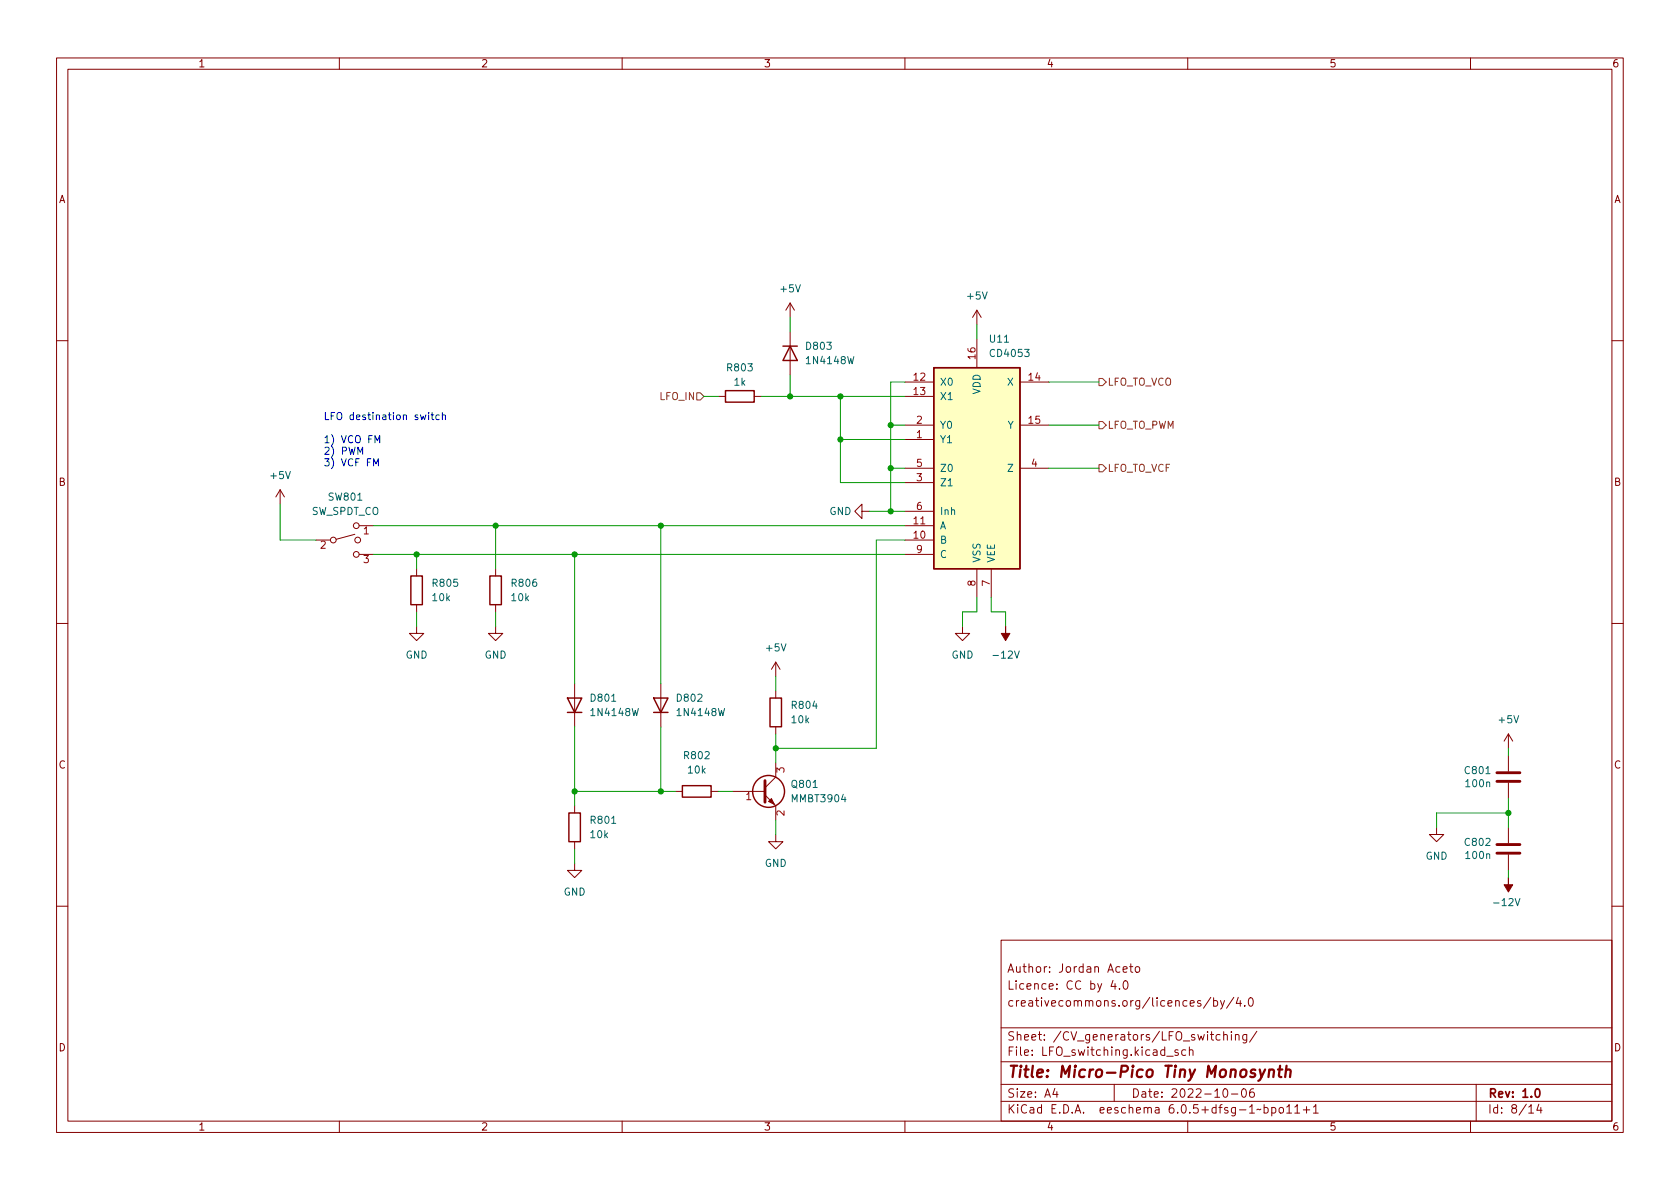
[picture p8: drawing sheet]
<svg xmlns="http://www.w3.org/2000/svg" width="297mm" height="210mm" viewBox="0 0 297 210" stroke-linecap="round" stroke-linejoin="round" font-family="sans-serif">
<g fill="none" stroke="#840000" stroke-width=".18">
<path d="M10 10.2h277v190.1h-277zM12 12.2h273v186.1h-273zM60 10.2v2M110 10.2v2M160 10.2v2M210 10.2v2M260 10.2v2M139.7 53.6v2.5M139.7 58.7v7.6M139.7 53.6l-.8 1.3M139.7 53.6l.8 1.3M172.7 54.9v2.5"/>
<path d="M172.7 59.9v5.1M172.7 54.9l-.7 1.2M172.7 54.9l.8 1.2M10 60.2h2M127 70.1h1.3M133.3 70.1h1.3M160 77.7h5.1M160 67.6h5.1M160 70.1h5.1M160 75.2h5.1M180.3 67.6h5.1M180.3 75.2h5.1"/>
<path d="M285 60.2h2M49.5 86.6l-.7 1.3M49.5 86.6v2.5M49.5 86.6l.8 1.3M55.9 95.5h2.5M62.7 94.5l-3.3 .9M63.5 93h2.5M63.5 98h2.5M152.4 90.4v-1.3l-1.3 1.3 1.3 1.3v-1.3h1.3M160 95.5h5.1M160 93h5.1M160 85.3h5.1"/>
<path d="M160 82.8h5.1M160 90.4h5.1M160 98h5.1M180.3 82.8h5.1M10 110.2h2M73.7 110.7v1.3h1.2l-1.2 1.3-1.3-1.3h1.3M73.7 100.6v1.2M73.7 106.9v1.3M87.6 110.7v1.3h1.3l-1.3 1.3-1.2-1.3h1.2M87.6 100.6v1.2M87.6 106.9v1.3M137.2 117.1l-.8 1.3"/>
<path d="M137.2 117.1v2.5M137.2 117.1l.7 1.3M170.2 110.7v1.3h1.2l-1.2 1.3-1.3-1.3h1.3M172.7 100.6v5.1M175.3 100.6v5.1M285 110.2h2M101.6 120.9v7.6M116.8 120.9v7.6M119.4 139.9h1.2M125.7 139.9h1.3M129.5 139.9h5.8M137.2 122.2v1.2"/>
<path d="M137.2 128.5v1.3M137.2 134.9v2.5l-1.9 1.9M266.7 129.8v2.5M266.7 133.6v2.8M266.7 138.4v2.8M266.7 129.8l-.8 1.3M266.7 129.8l.8 1.3M101.6 152.6v1.3h1.3l-1.3 1.3-1.3-1.3h1.3M101.6 142.5v1.3M101.6 148.8v1.3M135.3 140.6l1.9 1.9v2.5M137.2 147.6v1.2h1.2l-1.2 1.3-1.3-1.3h1.3"/>
<path d="M254 146.3v1.3h1.3l-1.3 1.2-1.3-1.2h1.3M266.7 146.3v2.8M266.7 151.1v2.8M10 160.2h2M177 166.3h108v32h-108zM196.8 173.4l-.4 1h1M197.1 173.9v1M197.9 174.8v.1M198.6 171.4l.7-.1-.1-.3-.4-.1-.2 .2v.8h.6M198.8 173.5l.1-.1a.81 .81 0 0 1 .6 .7 .81 .81 0 0 1-.3 .8h-.1a.81 .81 0 0 1-.6-.6 .81 .81 0 0 1 .3-.8zM199.7 170.9h.6M199.9 170.4v1.3l.4 .2"/>
<path d="M200.9 171l.3-.1 .3 .3v.4l-.3 .3h-.3l-.2-.3v-.4zM214.1 176.4l-1.3 1.9M214.6 177l.4-.1 .3 .3v.4l-.2 .3h-.5M214.6 176.4v1.5M215.8 176.9l.3 1M216.5 176.9l-.5 1.4-.2 .1M218.1 176.4l-1.2 1.9M218.9 176.4l-.3 1h.9M219.3 176.9v1M220.1 177.8v.1M220.9 176.6l.2-.2a.81 .81 0 0 1 .6 .7 .81 .81 0 0 1-.3 .8h-.2a.81 .81 0 0 1-.3-1.3zM285 160.2h2"/>
<path d="M60 198.3v2M110 198.3v2M160 198.3v2M177 194.8h108M177 191.8h108M177 187.8h108M177 181.8h108M186.5 192.5l-.4 1h1M186.9 193v1M197 191.8v3M206.3 186.8h1.1M208.3 185.7l-.4-.1-.2 .2 .1 .3 .5 .1v.4h-.6"/>
<path d="M209.6 185.7l-.4-.1-.3 .3v.4l.2 .3h.5M210 198.3v2M210.3 185.8l.2-.2 .4 .1v.9M210.3 185.1v1.5M215.7 183l-.4-.1-.3 .3v.4l.1 .3h.6M216.4 183.1l.2-.2 .3 .1 .1 .9M216.4 182.4v1.5M216.4 192.6l.2-.1a.81 .81 0 0 1 .6 .7 .81 .81 0 0 1-.3 .8h-.2a.81 .81 0 0 1-.6-.6 .81 .81 0 0 1 .3-.8zM217.7 182.4v.2M217.7 193.5h1.2M217.7 182.9v1M218.4 183.1l.2-.2 .4 .1 .1 .9"/>
<path d="M218.4 182.9v1M219.7 192.6l.2-.1a.81 .81 0 0 1 .5 .7 .81 .81 0 0 1-.3 .8h-.1a.81 .81 0 0 1-.6-.6 .81 .81 0 0 1 .3-.8zM220.4 182.9v1.2l-.3 .3h-.3M220.4 183l-.4-.1-.3 .3v.4l.2 .3h.5M221.6 192.5a.59 .59 0 0 0-.7 .7v.5l.2 .3h.4l.2-.1 .1-.5-.2-.2-.4-.1-.3 .3M222.2 182.4l-1.3 1.9M223.5 195.9l.4-.1 .3 .3v.4l-.1 .3h-.6M223.5 195.3v1.5M224.9 195.9l.4-.1 .3 .3v.4l-.2 .3h-.5M224.9 195.8v1.5M226.3 195.9l.3-.1 .3 .3v.4l-.3 .3h-.3l-.2-.3v-.4zM227.5 195.8l.4-.5v1.5"/>
<path d="M227.5 196.8h.9M228.9 195.8l.5-.5v1.5M228.9 196.8h.9M230.4 196.3h1.2M231 195.7v1.1M232.2 195.8l.4-.5v1.5M232.2 196.8h.9M260 198.3v2M261 191.8v6.5M270.3 195.8l.4-.5v1.5M270.3 196.8h.9M272.1 195.3l-.4 1h.9"/>
<path d="M272.4 195.8v1"/>
<circle cx="58.9" cy="95.5" r=".51"/>
<circle cx="63" cy="98" r=".51"/>
<circle cx="63" cy="93" r=".51"/>
<circle cx="63.2" cy="95.5" r=".51"/>
</g>
<path d="M271.6 192.6l.2-.1a.82 .82 0 0 1 .6 .7 .82 .82 0 0 1-.3 .8h-.2a.81 .81 0 0 1-.6-.6 .81 .81 0 0 1 .3-.8z" fill="none" stroke="#840000" stroke-width=".3"/>
<path d="M222.7 189.1l.3 1.4M223.7 189.1l-.9 1.8-.3 .2M224.4 189.3a.49 .49 0 0 1 .9 .1l-.2 1.1M224.4 189.1l-.1 1.4M226 189.1h.7M226.3 188.5l-.2 1.7 .1 .2 .4 .1M227.4 189.3a.49 .49 0 0 1 .8 .1l-.1 1.1M227.5 188.5l-.3 2" fill="none" stroke="#840000" stroke-width=".4"/>
<path d="M165.1 65h15.2v35.6h-15.2z" fill="#ffffc2" stroke="#ffffc2" stroke-width=".18"/>
<g fill="none" stroke="#840000" stroke-width=".25">
<path d="M128.3 69.1h5v2h-5zM138.4 61.2h2.6M139.7 61.2l1.3 2.5h-2.6zM165.1 65h15.2v35.6h-15.2zM72.6 101.8h2.1v5.1h-2.1zM86.6 101.8h2v5.1h-2zM100.3 123.4h2.6l-1.3 2.6zM100.3 126h2.6M115.6 123.4h2.5l-1.3 2.6zM115.6 126h2.5M120.6 138.9h5.1v2.1h-5.1zM136.1 123.4h2.1v5.1h-2.1z"/>
<path d="M100.6 143.8h2v5h-2z"/>
<circle cx="135.9" cy="139.9" r="2.82"/>
</g>
<g fill="#840000" stroke="#840000" stroke-width=".18">
<path d="M177.8 110.7v1.3h.8l-.8 1.3-.8-1.3h.8z"/>
<path d="M266.7 155.2v1.3h.8l-.8 1.2-.8-1.2h.8z"/>
<path d="M135.9 141.7l.5-.5 .5 1z"/>
</g>
<path d="M135.3 138v3.9M264.7 138.2h4M264.7 136.6h4M264.7 150.9h4M264.7 149.3h4" fill="none" stroke="#840000" stroke-width=".51"/>
<path d="M123.2 69.5h.6l.7 .6-.7 .6h-.6zM194.3 74.5h.6l.7 .7-.7 .6h-.6zM194.3 66.9h.6l.7 .7-.7 .6h-.6zM194.3 82.2h.6l.7 .6-.7 .6h-.6z" fill="none" stroke="#725600" stroke-width=".18"/>
<path d="M66.3 78.3v-1.3l.4 .9 .4-.9v1.3M75.8 72.9v.2M75.8 73.4v.8M76.2 73.4h.5M76.4 72.9v1.1l.3 .2M77.7 73.4h-.4l-.2 .2 .1 .5h.5M78.2 73.5l.2-.1h.3l.1 .8M78.2 72.9v1.3M63.3 80.3v-1.2l.4 .9 .4-.9v1.2M66.1 82.4v-1.3l.4 .9 .4-.9v1.3" fill="none" stroke="#0000c2" stroke-width=".18"/>
<g fill="none" stroke="#009600" stroke-width=".18">
<path d="M139.7 56.1v2.6M172.7 57.4v2.5M124.5 70.1h2.5M134.6 70.1h25.4M139.7 66.3v3.8M148.6 70.1v15.2h11.4M148.6 77.7h11.4M157.5 75.2h2.5M160 67.6h-2.5v22.8M185.4 67.6h8.9M185.4 75.2h8.9M49.5 89.1v6.4h6.4"/>
<path d="M66 93h94M66 98h94M73.7 98v2.6M87.6 93v7.6M101.6 98v22.9M116.8 93v27.9M153.7 90.4h6.3M157.5 82.8h2.5M160 95.5h-5.1v36.8h-17.7M185.4 82.8h8.9M73.7 108.2v2.5M87.6 108.2v2.5"/>
<path d="M137.2 119.6v2.6M172.7 105.7v2.5h-2.5v2.5M175.3 105.7v2.5h2.5v2.5M101.6 128.5v14M101.6 139.9h17.8M116.8 128.5v11.4M127 139.9h2.5M137.2 129.8v5.1M266.7 132.3v1.3M101.6 150.1v2.5M137.2 145v2.6M266.7 141.2v5.1"/>
<path d="M266.7 153.9v1.3M266.7 143.8h-12.7v2.5"/>
</g>
<g fill="#009600" stroke="#009600" stroke-width=".18">
<circle cx="101.6" cy="98" r=".46"/>
<circle cx="116.8" cy="93" r=".46"/>
<circle cx="73.7" cy="98" r=".46"/>
<circle cx="139.7" cy="70.1" r=".46"/>
<circle cx="87.6" cy="93" r=".46"/>
<circle cx="148.6" cy="77.7" r=".46"/>
<circle cx="157.5" cy="90.4" r=".46"/>
<circle cx="157.5" cy="75.2" r=".46"/>
<circle cx="157.5" cy="82.8" r=".46"/>
<circle cx="266.7" cy="143.8" r=".46"/>
<circle cx="101.6" cy="139.9" r=".46"/>
<circle cx="116.8" cy="139.9" r=".46"/>
<circle cx="137.2" cy="132.3" r=".46"/>
<circle cx="148.6" cy="70.1" r=".46"/>
</g>
<text font-size="2.8" fill="#840000" x="178" y="190.6">Title: Micro-Pico Tiny Monosynth</text>
<g font-size="2.1" fill="#840000">
<text x="178" y="172">Author: Jordan Aceto</text>
<text x="178" y="178">creativecommons.org/licences/by/4.0</text>
<text x="178" y="175">Licence: CC by 4.0</text>
<text x="178" y="184">Sheet: /CV_generators/LFO_switching/</text>
<text x="178" y="186.7">File: LFO_switching.kicad_sch</text>
<text x="178" y="196.9">KiCad E.D.A. eeschema 6.0.5+dfsg-1~bpo11+1</text>
<text x="178" y="194.1">Size: A4</text>
<text x="200" y="194.1">Date: 2022-10-06</text>
<text x="263" y="194.1">Rev: 1.0</text>
<text x="263" y="196.9">Id: 8/14</text>
</g>
<g font-size="1.8" fill="#840000">
<text x="35" y="11.9">1</text>
<text x="85" y="11.9">2</text>
<text x="135" y="11.9">3</text>
<text x="185" y="11.9">4</text>
<text x="235" y="11.9">5</text>
<text x="285" y="11.9">6</text>
<text x="10.3" y="35.9">A</text>
<text x="285.3" y="35.9">A</text>
<text x="10.3" y="85.9">B</text>
<text x="285.3" y="85.9">B</text>
<text x="10.3" y="135.9">C</text>
<text x="285.3" y="135.9">C</text>
<text x="10.3" y="185.9">D</text>
<text x="285.3" y="185.9">D</text>
<text x="35" y="199.9">1</text>
<text x="85" y="199.9">2</text>
<text x="135" y="199.9">3</text>
<text x="185" y="199.9">4</text>
<text x="235" y="199.9">5</text>
<text x="285" y="199.9">6</text>
</g>
<g font-size="1.8" fill="#006464">
<text x="138.1" y="51.7">+5V</text>
<text x="171.1" y="53">+5V</text>
<text x="128.7" y="65.7">R803</text>
<text x="142.7" y="61.8">D803</text>
<text x="142.8" y="64.4">1N4148W</text>
<text x="175.1" y="60.6">U11</text>
<text x="175.3" y="63.1">CD4053</text>
<text x="129.8" y="68.2">1k</text>
<text x="166.1" y="68.2">X0</text>
<text x="166.1" y="70.7">X1</text>
<text x="173.4" y="69.8" transform="rotate(-90 173.4 69.8)">VDD</text>
<text x="178.1" y="68.2">X</text>
<text x="166.1" y="75.8">Y0</text>
<text x="178.1" y="75.8">Y</text>
<text x="166.1" y="78.4">Y1</text>
<text x="166.1" y="83.4">Z0</text>
<text x="178.2" y="83.4">Z</text>
<text x="47.9" y="84.7">+5V</text>
<text x="58.2" y="88.5">SW801</text>
<text x="166.1" y="86">Z1</text>
<text x="55" y="91.1">SW_SPDT_CO</text>
<text x="146.6" y="91.1">GND</text>
<text x="166.1" y="93.6">A</text>
<text x="166.1" y="91.1">Inh</text>
<text x="166.1" y="96.1">B</text>
<text x="166.1" y="98.7">C</text>
<text x="173.4" y="99.6" transform="rotate(-90 173.4 99.6)">VSS</text>
<text x="175.9" y="99.6" transform="rotate(-90 175.9 99.6)">VEE</text>
<text x="76.5" y="106.3">10k</text>
<text x="76.6" y="103.8">R805</text>
<text x="90.5" y="106.3">10k</text>
<text x="90.6" y="103.8">R806</text>
<text x="71.7" y="116.5">GND</text>
<text x="85.7" y="116.5">GND</text>
<text x="135.6" y="115.2">+5V</text>
<text x="168.2" y="116.5">GND</text>
<text x="175.9" y="116.5">-12V</text>
<text x="104.6" y="124.1">D801</text>
<text x="119.8" y="124.1">D802</text>
<text x="140.1" y="125.3">R804</text>
<text x="104.7" y="126.6">1N4148W</text>
<text x="119.9" y="126.6">1N4148W</text>
<text x="140" y="127.9">10k</text>
<text x="265.1" y="127.9">+5V</text>
<text x="121.1" y="134.2">R802</text>
<text x="121.7" y="136.8">10k</text>
<text x="259.1" y="136.9">C801</text>
<text x="140.1" y="139.3">Q801</text>
<text x="140.1" y="141.9">MMBT3904</text>
<text x="259.3" y="139.2">100n</text>
<text x="104.5" y="148.2">10k</text>
<text x="104.6" y="145.7">R801</text>
<text x="259.1" y="149.6">C802</text>
<text x="135.2" y="153.3">GND</text>
<text x="252" y="152">GND</text>
<text x="259.3" y="151.9">100n</text>
<text x="99.6" y="158.4">GND</text>
<text x="264.5" y="160.2">-12V</text>
</g>
<g font-size="1.8" fill="#a90000">
<text x="172.5" y="63.5" transform="rotate(-90 172.5 63.5)">16</text>
<text x="161.6" y="67.3">12</text>
<text x="161.6" y="69.8">13</text>
<text x="181.9" y="67.3">14</text>
<text x="162.1" y="77.5">1</text>
<text x="162.1" y="74.9">2</text>
<text x="181.9" y="74.9">15</text>
<text x="162.1" y="82.5">5</text>
<text x="182.4" y="82.5">4</text>
<text x="162.1" y="85.1">3</text>
<text x="64.3" y="94.5">1</text>
<text x="161.6" y="95.2">10</text>
<text x="161.6" y="92.7">11</text>
<text x="162.1" y="90.2">6</text>
<text x="56.7" y="97">2</text>
<text x="64.3" y="99.6">3</text>
<text x="162.1" y="97.8">9</text>
<text x="172.5" y="103.6" transform="rotate(-90 172.5 103.6)">8</text>
<text x="175" y="103.6" transform="rotate(-90 175 103.6)">7</text>
<text x="138.7" y="136.6" transform="rotate(-90 138.7 136.6)">3</text>
<text x="131.9" y="141.5">1</text>
<text x="138.7" y="144.3" transform="rotate(-90 138.7 144.3)">2</text>
</g>
<g font-size="1.8" fill="#725600">
<text x="116.7" y="70.7">LFO_IN</text>
<text x="195.8" y="68.2">LFO_TO_VCO</text>
<text x="195.8" y="75.8">LFO_TO_PWM</text>
<text x="195.8" y="83.4">LFO_TO_VCF</text>
</g>
<g font-size="1.8" fill="#0000c2">
<text x="57.1" y="74.3">LFO destination switch</text>
<text x="57.1" y="78.4">1) VCO FM</text>
<text x="57.1" y="80.4">2) PWM</text>
<text x="57.1" y="82.4">3) VCF FM</text>
</g>
</svg>
